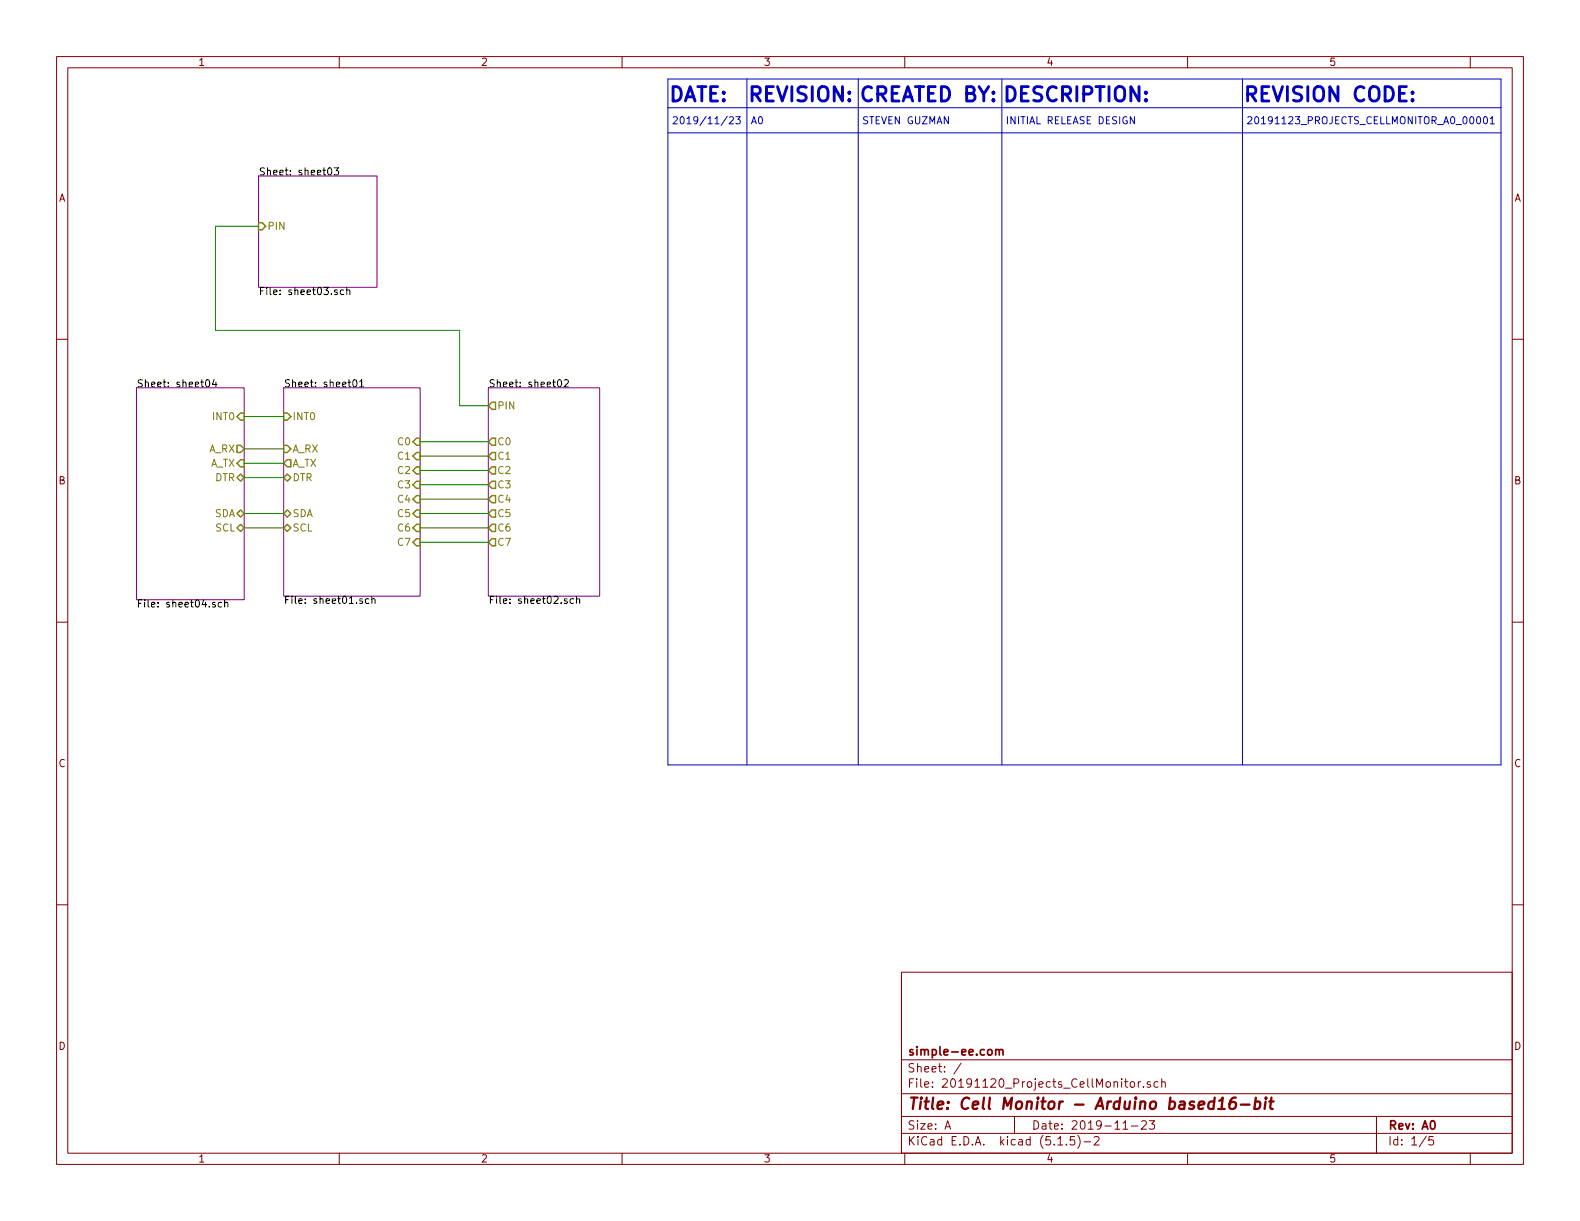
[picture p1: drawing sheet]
<svg xmlns="http://www.w3.org/2000/svg" width="279mm" height="216mm" viewBox="0 0 279 216" stroke-linecap="round" stroke-linejoin="round" font-family="sans-serif">
<g fill="none" stroke="#840000" stroke-width=".18">
<path d="M10 10h259.4v195.9h-259.4zM12 12h255.4v191.9h-255.4zM60 10v2M110 10v2M160 10v2M210 10v2M260 10v2M10 60h2M267.4 60h2M10 110h2M267.4 110h2M10 160h2"/>
<path d="M267.4 160h2M159.4 171.9h108v32h-108zM159.4 197.4h108M159.4 193.4h108M159.4 187.4h108M167.1 199.7l.5-1.5 .5 1.5M167.2 199.2h.8M170 188l-1.3 1.9M179.4 197.4v3M198.6 199.7h.8M198.9 191.3h.5M199.1 190.8v1.2l.3 .3"/>
<path d="M199.9 191.4l.3-.1 .4 .1v.6l-.1 .2-.3 .1-.3-.2zM200.1 199.1h1.1M201.3 191.3v1M201.7 191.3l-.4 .1v.1M201.9 198.3l.2-.1h.3l.3 .1v.3v.2l-.9 .9h.9M202.2 192.1v.2M203.2 198.2h1l-.5 .6 .4 .1v.6l-.2 .2-.7-.2M203.4 191.3a.37 .37 0 0 0-.6 .2l.1 .2 .5 .1 .1 .2-.2 .3-.5-.1M204.8 191.3h-.5l-.2 .2v.6l.2 .2 .5-.1M205.4 191.4l.1-.1a.37 .37 0 0 1 .6 .2v.8M205.4 190.8v1.5M243.4 197.4v6.5"/>
<path d="M60 203.9v2M110 203.9v2M159.4 200.4h108M160 203.9v2M187.1 202.5h.8M188.6 202.3v.2M190 201h-.7l-.1 .7 .2-.2 .5 .1 .2 .2-.1 .5-.2 .2-.6-.2M190.6 200.8a1.71 1.71 0 0 1 0 2.2M191.7 201.9h1.2M193.5 201.1l.2-.1h.4l.3 .4-1 1.1h1M210 203.9v2M252.2 200.9l-1.2 1.9"/>
<path d="M253.4 201h-.7v.7l.2-.2 .5 .1 .1 .2-.1 .5-.2 .2-.5-.2M260 203.9v2"/>
</g>
<path d="M214.8 194.1l-.2 2M215.4 196.1h1.2M215.6 194.7l.6-.6-.2 2M218.5 194.1a.93 .93 0 0 0-1 .8l-.1 .8 .1 .3a.66 .66 0 0 0 1-.3l.1-.5-.4-.4a.69 .69 0 0 0-.8 .4M219.4 195.3h1.6M222 194.8h.6l.2 .1 .1 .2-.2 .8a.69 .69 0 0 1-.9 .1M222.1 194.1l-.3 2M223.8 194.8l-.2 1.3M223.9 194.1v.2l.1-.1-.1-.1v.2M224.5 194.8h.7M224.8 194.1l-.2 1.7 .1 .2 .4 .1" fill="none" stroke="#840000" stroke-width=".41"/>
<path d="M176.1 185.7l.2-.1h.3l.1 1M176.1 185.6v1M176.7 185.8a.36 .36 0 0 1 .3-.2 .36 .36 0 0 1 .4 .2v.8" fill="none" stroke="#840000" stroke-width=".3"/>
<path d="M45.7 31.1h21v19.7h-21zM24.1 68.6h19.1v37.4h-19.1zM50.2 68.6h24.1v36.8h-24.1zM86.4 68.6h19.6v36.8h-19.6z" fill="none" stroke="#840084" stroke-width=".18"/>
<g fill="none" stroke="#000" stroke-width=".18">
<path d="M58.1 29.7h.1a.67 .67 0 0 1 .5 .6 .67 .67 0 0 1-.5 .6 .83 .83 0 0 1-.1-1.2zM59.1 29.7h.8l-.4 .4 .3 .2v.6h-.5l-.2-.1M59.6 51.3h-.3l-.1 .1v.2l.4 .1v.3h-.4M60.8 51.3h-.4l-.2 .2 .1 .5h.5M61.3 51.4l.2-.1h.3l.1 .8M61.3 50.8v1.3M36.5 67.3l.2-.2a.67 .67 0 0 1 .4 .7 .67 .67 0 0 1-.4 .6l-.3-.2-.1-.3zM37.9 67.1l-.3 .9h.8M38.2 67.6v.8M62.5 67.3l.2-.2a.67 .67 0 0 1 .4 .7 .67 .67 0 0 1-.4 .6l-.3-.2v-.3zM63.6 67.5l.4-.4v1.3M63.6 68.4h.7"/>
<path d="M98.7 67.3l.2-.2a.67 .67 0 0 1 .4 .7 .67 .67 0 0 1-.4 .6l-.3-.2v-.3zM99.8 67.3l.5-.2 .2 .4v.2l-.8 .7h.8M38 106.6l-.3-.1-.1 .2v.2l.4 .1v.3h-.4M39.2 106.6l-.4-.1-.2 .2 .1 .6h.5M39.7 106.6l.2-.1 .3 .1 .1 .7M39.7 106.1v1.2M64.1 105.9h-.3l-.2 .1 .1 .2 .4 .1v.4h-.5M65.2 105.9h-.3l-.3 .2 .1 .6h.5M65.8 106l.2-.1h.2l.1 .8M65.8 105.4v1.3M100.3 105.9h-.3l-.2 .1v.2l.5 .1v.4h-.5M101.4 105.9h-.3l-.3 .2 .1 .6h.5"/>
<path d="M102 106l.2-.1h.2l.1 .8M102 105.4v1.3"/>
</g>
<g fill="none" stroke="#848400" stroke-width=".25">
<path d="M45.7 39.4h.7l.6 .6-.6 .6h-.7zM41.9 78.7h.6l.7 .7-.7 .6h-.6zM41.9 73.7l.6-.7h.7v1.3h-.7zM50.2 78.7h.6l.6 .7-.6 .6h-.6zM50.2 73h.6l.6 .7-.6 .6h-.6zM73 78.1l.7-.6h.6v1.2h-.6zM87 77.5h.6v1.2h-.6l-.6-.6zM87 71.1h.6v1.3h-.6l-.6-.6zM41.9 93.3l.6-.6 .7 .6-.7 .7zM41.9 81.9l.6-.6h.7v1.3h-.7zM42.5 83.8l.7 .7-.7 .6-.6-.6zM42.5 90.2l.7 .6-.7 .6-.6-.6z"/>
<path d="M50.2 81.9l.6-.6h.6v1.3h-.6zM50.2 84.5l.6-.7 .6 .7-.6 .6zM50.2 90.8l.6-.6 .6 .6-.6 .6zM50.2 93.3l.6-.6 .6 .6-.6 .7zM73 83.2l.7-.6h.6v1.2h-.6zM73 88.3l.7-.7h.6v1.3h-.6zM73 93.3l.7-.6h.6v1.3h-.6zM73.7 80h.6v1.3h-.6l-.7-.7zM73.7 85.1h.6v1.3h-.6l-.7-.7zM73.7 90.2h.6v1.2h-.6l-.7-.6zM73.7 95.3h.6v1.2h-.6l-.7-.6zM87 80h.6v1.3h-.6l-.6-.7z"/>
<path d="M87 82.6h.6v1.2h-.6l-.6-.6zM87 85.1h.6v1.3h-.6l-.6-.7zM87 87.6h.6v1.3h-.6l-.6-.6zM87 90.2h.6v1.2h-.6l-.6-.6zM87 92.7h.6v1.3h-.6l-.6-.7zM87 95.3h.6v1.2h-.6l-.6-.6z"/>
</g>
<g fill="none" stroke="#0000c2" stroke-width=".18">
<path d="M118.1 14h147.3v121.3h-147.3zM118.1 19.1h147.3M132.1 14v121.3M151.8 14v121.3M177.2 14v121.3M219.7 14v121.3M118.1 23.5h147.3M128.6 20.6l-1.1 1.6M129 20.8l.5-.2 .2 .4-.1 .2-.7 .7h.8M130.1 20.6h.8l-.4 .5 .3 .1 .1 .5-.2 .2-.6-.1M200.6 20.6v1.3l-.7-1.3v1.3M261.2 20.8l.2-.2a.69 .69 0 0 1 .4 .7 .69 .69 0 0 1-.4 .6l-.2-.2-.1-.3z"/>
<path d="M262.4 20.8l.2-.2a.67 .67 0 0 1 .5 .7 .67 .67 0 0 1-.5 .6l-.2-.1-.1-.4zM263.5 21l.4-.4v1.3M263.5 21.9h.8"/>
</g>
<g fill="none" stroke="#008400" stroke-width=".18">
<path d="M45.7 40h-7.6v18.4h43.2v13.4h5.1M43.2 73.7h7M43.2 79.4h7M74.3 78.1h12.1M43.2 93.3h7M43.2 90.8h7M43.2 84.5h7M43.2 81.9h7M74.3 95.9h12.1M74.3 93.3h12.1M74.3 90.8h12.1M74.3 88.3h12.1"/>
<path d="M74.3 85.7h12.1M74.3 83.2h12.1M74.3 80.6h12.1"/>
</g>
<g font-size="3.5" fill="#0000c2">
<text x="118.1" y="18">DATE:</text>
<text x="132.1" y="18">REVISION: CREATED BY: DESCRIPTION:</text>
<text x="219.7" y="18">REVISION CODE:</text>
</g>
<text font-size="2.8" fill="#840000" x="160.4" y="196.2">Title: Cell Monitor - Arduino based16-bit</text>
<g font-size="2.1" fill="#840000">
<text x="160.4" y="189.6">Sheet: /</text>
<text x="160.4" y="186.6">simple-ee.com</text>
<text x="160.4" y="192.3">File: 20191120_Projects_CellMonitor.sch</text>
<text x="160.4" y="202.5">KiCad E.D.A. kicad (5.1.5)-2</text>
<text x="160.4" y="199.7">Size: A</text>
<text x="182.4" y="199.7">Date: 2019-11-23</text>
<text x="245.4" y="199.7">Rev: A0</text>
<text x="245.4" y="202.5">Id: 1/5</text>
</g>
<g font-size="1.8" fill="#840000">
<text x="35" y="11.6">1</text>
<text x="85" y="11.6">2</text>
<text x="135" y="11.6">3</text>
<text x="185" y="11.6">4</text>
<text x="235" y="11.6">5</text>
<text x="10.4" y="35.6">A</text>
<text x="267.8" y="35.6">A</text>
<text x="10.4" y="85.6">B</text>
<text x="267.8" y="85.6">B</text>
<text x="10.4" y="135.6">C</text>
<text x="267.8" y="135.6">C</text>
<text x="10.4" y="185.6">D</text>
<text x="267.8" y="185.6">D</text>
<text x="35" y="205.5">1</text>
<text x="85" y="205.5">2</text>
<text x="135" y="205.5">3</text>
<text x="185" y="205.5">4</text>
<text x="235" y="205.5">5</text>
</g>
<g font-size="1.8" fill="#0000c2">
<text x="118.7" y="22">2019/11/23</text>
<text x="132.7" y="22">A0</text>
<text x="152.4" y="22">STEVEN GUZMAN</text>
<text x="177.8" y="22">INITIAL RELEASE DESIGN</text>
<text x="220.3" y="22">20191123_PROJECTS_CELLMONITOR_A0_00001</text>
</g>
<g font-size="1.8">
<text x="45.7" y="31">Sheet: sheet03</text>
<text x="45.7" y="52.2">File: sheet03.sch</text>
<text x="24.1" y="68.5">Sheet: sheet04</text>
<text x="50.2" y="68.5">Sheet: sheet01</text>
<text x="86.4" y="68.5">Sheet: sheet02</text>
<text x="24.1" y="107.4">File: sheet04.sch</text>
<text x="50.2" y="106.8">File: sheet01.sch</text>
<text x="86.4" y="106.8">File: sheet02.sch</text>
</g>
<g font-size="1.8" fill="#848400">
<text x="47.2" y="40.6">PIN</text>
<text x="37.8" y="74.3">INT0</text>
<text x="51.7" y="74.3">INT0</text>
<text x="87.9" y="72.4">PIN</text>
<text x="36.9" y="80">A_RX</text>
<text x="37.1" y="82.5">A_TX</text>
<text x="51.7" y="80">A_RX</text>
<text x="51.7" y="82.5">A_TX</text>
<text x="70.5" y="78.7">C0</text>
<text x="70.5" y="81.3">C1</text>
<text x="70.5" y="83.8">C2</text>
<text x="87.9" y="78.7">C0</text>
<text x="87.9" y="81.3">C1</text>
<text x="87.9" y="83.8">C2</text>
<text x="38" y="85.1">DTR</text>
<text x="51.7" y="85.1">DTR</text>
<text x="70.5" y="86.4">C3</text>
<text x="70.5" y="88.9">C4</text>
<text x="87.9" y="86.4">C3</text>
<text x="87.9" y="88.9">C4</text>
<text x="37.9" y="91.4">SDA</text>
<text x="38.1" y="94">SCL</text>
<text x="51.7" y="91.4">SDA</text>
<text x="51.7" y="94">SCL</text>
<text x="70.5" y="91.4">C5</text>
<text x="70.5" y="94">C6</text>
<text x="87.9" y="91.4">C5</text>
<text x="87.9" y="94">C6</text>
<text x="70.5" y="96.5">C7</text>
<text x="87.9" y="96.5">C7</text>
</g>
</svg>
